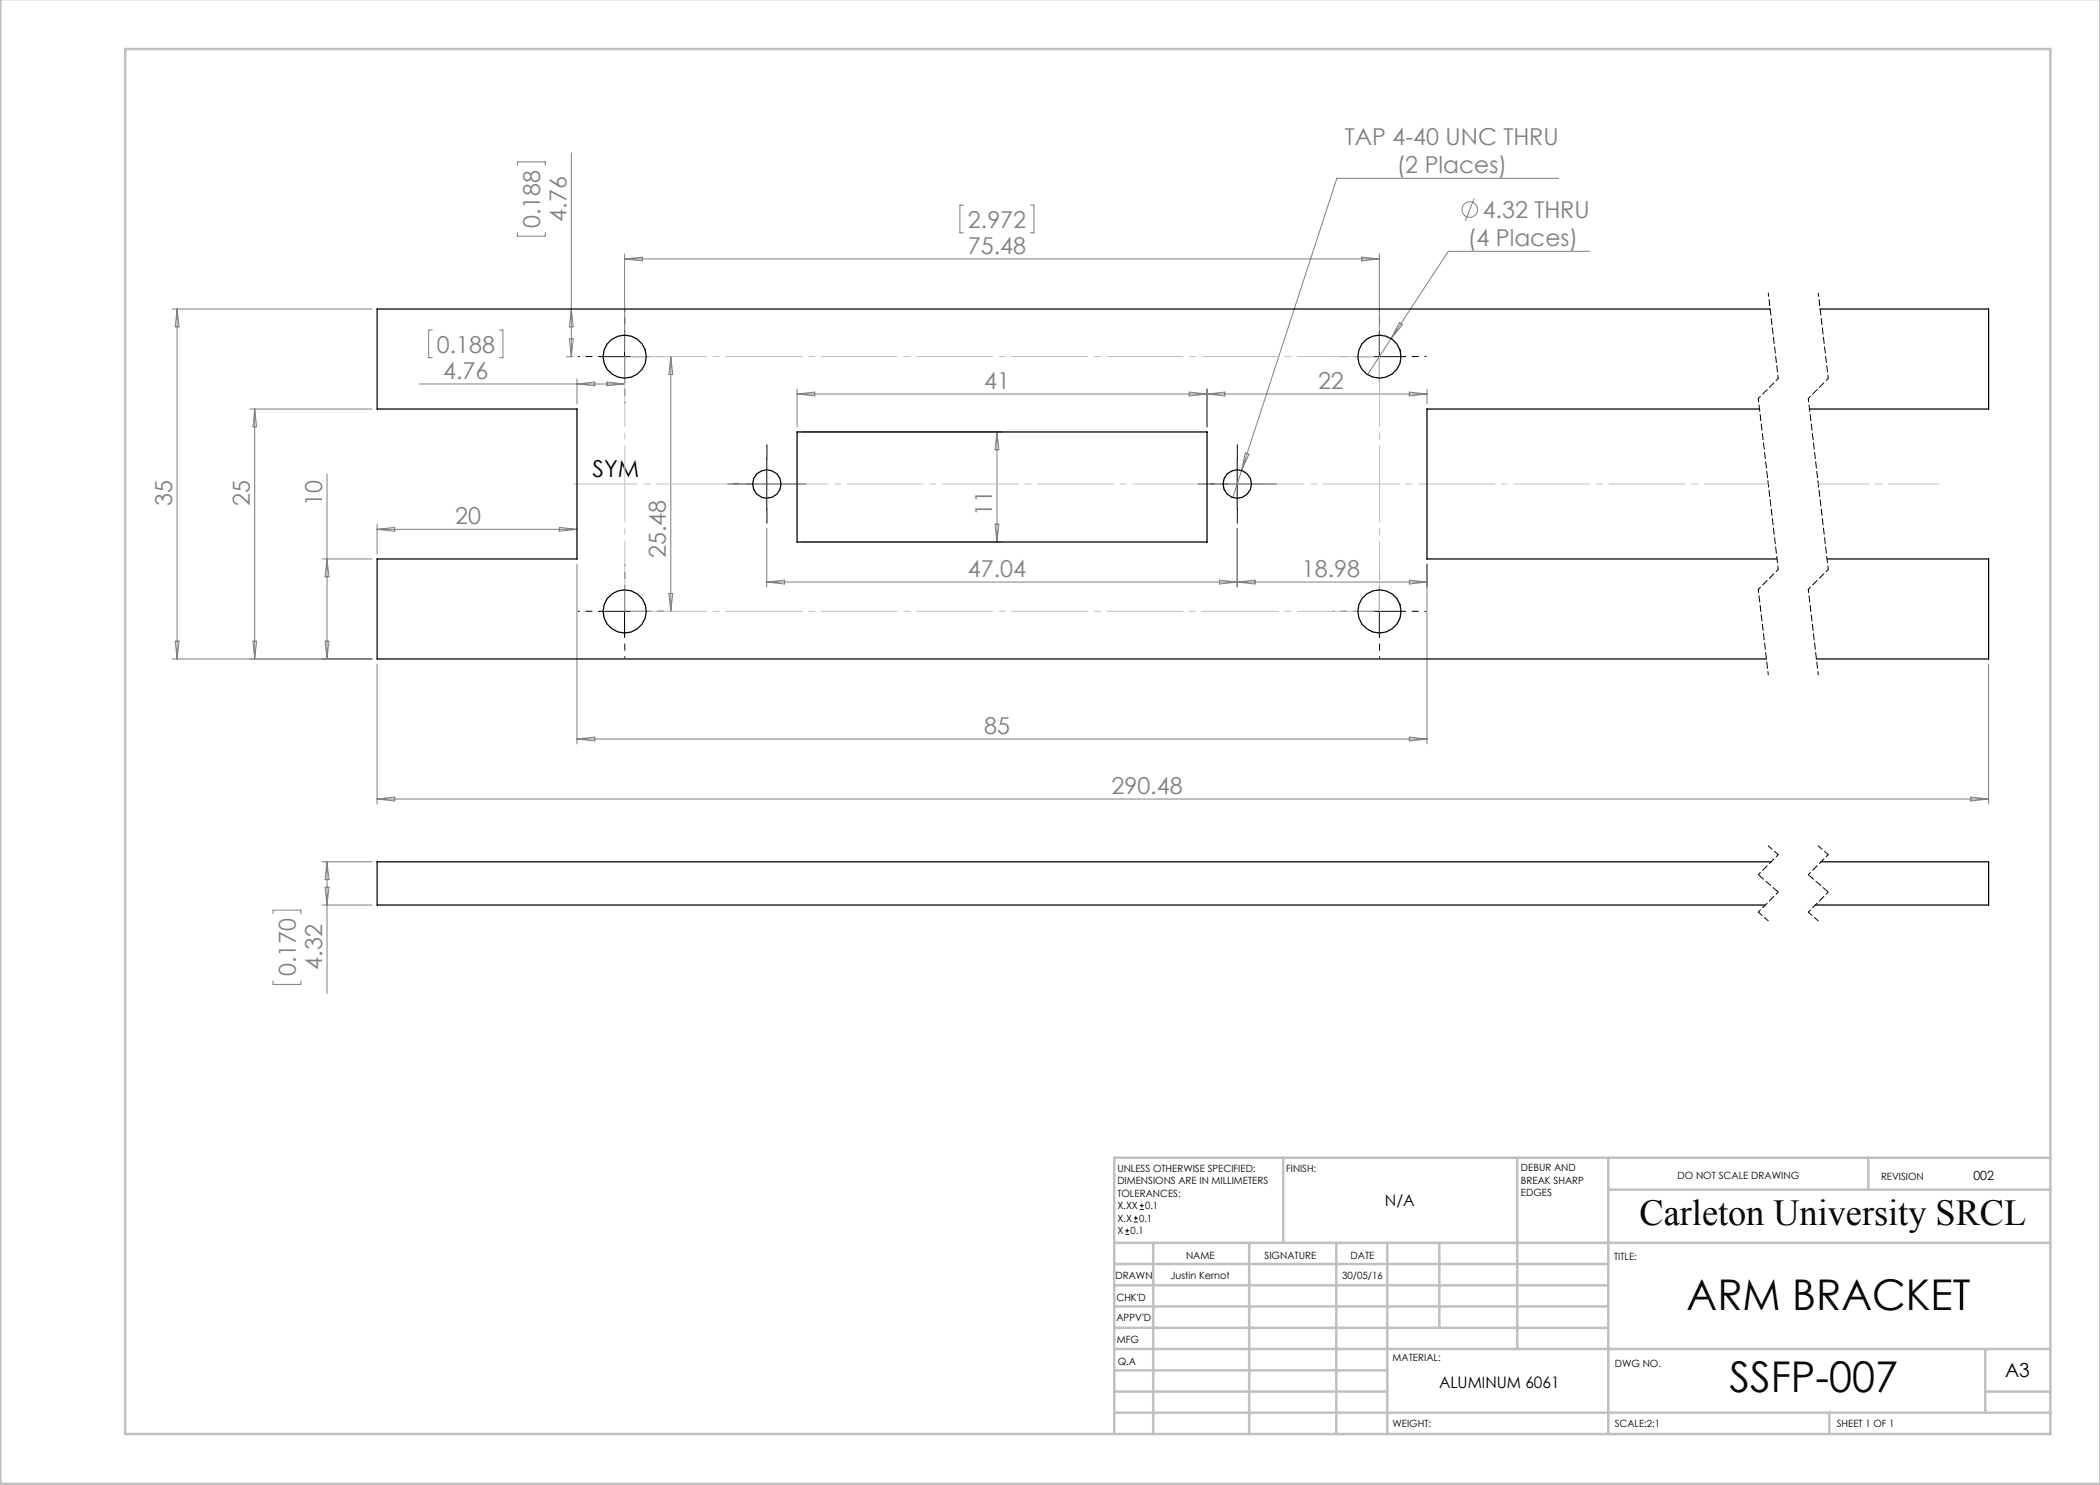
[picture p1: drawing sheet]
<svg xmlns="http://www.w3.org/2000/svg" width="420mm" height="297mm" viewBox="0 0 420 297" stroke-linecap="round" stroke-linejoin="round" font-family="sans-serif">
<g fill="none" stroke="#808080" stroke-width=".2">
<path d="M103.5 33.1v-.7h5.5v.7M114.3 30.5v40.8M294.9 39.7l-1.8 4.4M311.7 35.7h-44.3l-19.1 58.4M103.5 46.5v.7h5.5v-.7M124.9 50.8v19.5M124.9 51.8h151M124.9 51.8l3.6-.4v.8zM192.7 41h-.7v5.6h.7M206.1 41h.7v5.6h-.7M272.3 51.4l3.6 .4-3.6 .4zM275.9 50.8v19.5"/>
<path d="M317.9 50.3h-28.2l-11.5 17.4M34.4 61.8h40M35.4 61.8v70M35.4 61.8l.4 3.6h-.8zM83.9 76.8h41M86.5 66h-.8v5.5h.8M99.9 66h.7v5.5h-.7M113.3 71.3h1.3M113.9 67.8h.8l-.4 3.5zM114.3 61.8l.4 3.6h-.8zM115.4 75.8v5M115.4 76.8l3.6-.4v.7z"/>
<path d="M121.4 76.4l3.5 .4-3.5 .3zM134.2 71.3v51M134.2 71.3l.3 3.6h-.7zM159.4 77.8v7.6M159.4 78.8h126M159.4 78.8l3.5-.4v.8zM237.8 78.4l7.2 .8v-.8l-7.2 .8zM241.4 77.8v7.6M278.2 67.7l-4.7 7.2M279.9 64.5l.6 .4-2.3 2.8zM281.9 78.4l3.5 .4-3.5 .4zM285.4 77.8v3"/>
<path d="M50 81.8h24.4M50.9 81.8v50M50.9 81.8l.4 3.6h-.7zM65.4 94.8v37M160.4 86.4h40M199.4 86.4v22M199.4 86.4l.4 3.6h-.8zM248.3 94.1l-1.7 5.4M249.1 90.6l.7 .2-1.5 3.3zM64.4 111.8h10M65.4 111.8l.4 3.6h-.8zM75.4 104.9v5.9"/>
<path d="M75.4 105.9h40M75.4 105.9l3.6-.4v.8zM111.9 105.5l3.5 .4-3.5 .4zM115.4 112.8v36M133.8 118.7h.7l-.3 3.6zM153.4 105.7v11.7M153.4 116.4h132M153.4 116.4l3.5-.4v.8zM160.4 108.4h40M199 104.8h.8l-.4 3.6zM243.9 116l7.1 .8v-.8l-7.1 .8zM247.4 105.7v11.7"/>
<path d="M281.9 116l3.5 .4-3.5 .4zM285.4 112.8v36M34.4 131.8h40M35 128.2h.8l-.4 3.6zM50.6 128.2h.7l-.4 3.6zM65 128.2h.8l-.4 3.6zM75.4 132.8v28M135.2 122.3h.1M397.7 132.8v28M75.4 159.8l3.6-.4v.8zM75.4 159.8h322.3M115.4 147.8l3.6-.4v.8z"/>
<path d="M115.4 147.8h170M281.9 147.4l3.5 .4-3.5 .4zM394.2 159.4l3.5 .4-3.5 .4zM64.4 172.4h10M65 177.4h.8l-.4 3.6zM65.4 172.4v26.3M65.4 172.4l.4 3.5h-.8zM54.6 182.7v-.7h5.6v.7M54.6 196.2v.7h5.6v-.7M64.4 181h10"/>
<circle cx="294" cy="41.9" r="1.56"/>
</g>
<g fill="none" stroke="#000" stroke-width=".2">
<path d="M119.9 71.3h10M124.9 66.3v10M270.9 71.3h10M275.9 66.3v10M148.4 96.8h10M153.4 91.8v10M242.5 96.8h9.9M247.4 91.8v10M124.9 117.3v10M275.9 117.3v10M119.9 122.3h10M270.9 122.3h10"/>
<path d="M225.1 246.9h.7M225.1 246.1h.7M225.4 245.7v.8M226.8 244.4h.7M226.8 243.6h.7M227.2 243.2v.8M228 241.9h.7M228 241.1h.7M228.4 240.7v.8"/>
</g>
<g fill="none" stroke="#000" stroke-width=".2" stroke-dasharray="15.2 1.3 1.3 1.3" stroke-dashoffset="15">
<path d="M120 71.3h-4.4M125 66.3v-4.3M125 76.3v4.3M130 71.3h4.3M270.9 71.3h-4.3M275.9 66.3v-4.3M275.9 76.3v4.3M280.9 71.3h4.3M125 117.3v-4.4M275.9 117.3v-4.4M120 122.3h-4.4M125 127.3v4.3"/>
<path d="M130 122.3h4.3M270.9 122.3h-4.3M275.9 127.3v4.3M280.9 122.3h4.3"/>
</g>
<path d="M148.4 96.8h-2.9M153.4 91.8v-2.9M158.4 96.8h2.8M242.5 96.8h-2.9M247.5 91.8v-2.9M252.5 96.8h2.8M153.4 101.8v2.8M247.5 101.8v2.8" fill="none" stroke="#000" stroke-width=".2" stroke-dasharray="15.2 1.3 1.3 1.3"/>
<path d="M353.7 58.6l2 17.1M363.7 58.6l2 17.1M351.7 79.7l4 34.2M361.7 79.7l4 34.2M351.7 117.9l2 17.1M361.7 117.9l2 17.1" fill="none" stroke="#000" stroke-width=".2" stroke-dasharray="1.3 .6" stroke-dashoffset=".6"/>
<path d="M355.7 75.7l-4 4M365.7 75.7l-4 4M355.7 113.9l-4 4M365.7 113.9l-4 4M355.7 170.9l-4 4M355.7 178.4l-4 4M365.7 170.9l-4 4M365.7 178.4l-4 4" fill="none" stroke="#000" stroke-width=".2" stroke-dasharray="1.3 .6" stroke-dashoffset=".7"/>
<path d="M353.7 169.2l2 1.7M363.7 169.2l2 1.7M351.7 182.4l2 1.8M361.7 182.4l2 1.8" fill="none" stroke="#000" stroke-width=".2" stroke-dasharray="1.3 .6" stroke-dashoffset=".3"/>
<path d="M351.7 174.9l4 3.5M361.7 174.9l4 3.5" fill="none" stroke="#000" stroke-width=".2" stroke-dasharray="1.3 .6" stroke-dashoffset="-.1"/>
<g fill="none" stroke="#c0c0c0" stroke-width=".5">
<path d="M.1 -.1v296.9h419.9M25 9.8h385.1v277h-385.1zM256.6 231.6v17M303.5 231.6v38.2M321.7 231.6v55.2M321.7 237.9h88.4M373.7 231.6v6.3M410.1 231.6h-187.3v55.2M222.8 248.6h187.3M222.8 257.1h98.9M222.8 252.8h98.9M230.6 248.6v38.2"/>
<path d="M249.8 248.6v38.2M267.3 248.6v38.2M277.5 248.6v38.2M287.9 248.6v17M222.8 265.6h98.9M222.8 261.3h98.9M222.8 278.3h54.7M222.8 274.1h54.7M222.8 269.8h187.3M397.1 278.3h13M397.1 269.8v12.7M222.8 282.5h187.3"/>
<path d="M365.9 282.5v4.3"/>
</g>
<path d="M114.7 96.8h239" fill="none" stroke="#c0c0c0" stroke-width=".2" stroke-dasharray="15.2 1.3 1.3 1.3" stroke-dashoffset="2.5"/>
<path d="M125 71.3h150.9M125 122.3h150.9" fill="none" stroke="#c0c0c0" stroke-width=".2" stroke-dasharray="15.2 1.3 1.3 1.3" stroke-dashoffset="-1.2"/>
<path d="M125 71.3v51M275.9 71.3v51" fill="none" stroke="#c0c0c0" stroke-width=".2" stroke-dasharray="15.2 1.3 1.3 1.3" stroke-dashoffset="1.2"/>
<path d="M363.7 96.8h24.1" fill="none" stroke="#c0c0c0" stroke-width=".2" stroke-dasharray="15.2 1.3 1.3 1.3" stroke-dashoffset="5.1"/>
<g fill="none" stroke="#000" stroke-width=".25">
<path d="M354 61.8h-278.6v20h40v30h-40v20h277.9M364 61.8h33.7v20h-35.8M159.4 86.4h82v22h-82zM351.9 81.8h-66.5v30h70M365.4 111.8h32.3v20h-34.4M354.2 172.4h-278.8v8.6h277.7M364.2 172.4h33.5v8.6h-34.6"/>
<circle cx="124.9" cy="71.3" r="4.3"/>
<circle cx="275.9" cy="71.3" r="4.3"/>
<circle cx="153.4" cy="96.8" r="2.85"/>
<circle cx="247.5" cy="96.8" r="2.85"/>
<circle cx="124.9" cy="122.3" r="4.3"/>
<circle cx="275.9" cy="122.3" r="4.3"/>
</g>
<g font-size="8.5">
<text x="337.3" y="262.1">ARM BRACKET</text>
<text x="345.9" y="278.5">SSFP-007</text>
</g>
<text font-size="7.3" x="327.9" y="244.9">Carleton University SRCL</text>
<g font-size="4.7" fill="#808080">
<text x="269" y="29.1">TAP 4-40 UNC THRU</text>
<text x="279.3" y="34.6">(2 Places)</text>
<text x="108" y="45.6" transform="rotate(-90 108 45.6)">0.188</text>
<text x="113.3" y="44.3" transform="rotate(-90 113.3 44.3)">4.76</text>
<text x="193.6" y="45.5">2.972</text>
<text x="296.5" y="43.6">4.32 THRU</text>
<text x="193.6" y="50.8">75.48</text>
<text x="293.6" y="49.2">(4 Places)</text>
<text x="87.4" y="70.5">0.188</text>
<text x="88.6" y="75.7">4.76</text>
<text x="196.8" y="77.8">41</text>
<text x="263.6" y="77.8">22</text>
<text x="34.4" y="101.2" transform="rotate(-90 34.4 101.2)">35</text>
<text x="50" y="101.2" transform="rotate(-90 50 101.2)">25</text>
<text x="64.4" y="101.2" transform="rotate(-90 64.4 101.2)">10</text>
<text x="91.1" y="104.8">20</text>
<text x="198.4" y="103.3" transform="rotate(-90 198.4 103.3)">11</text>
<text x="133.2" y="111.7" transform="rotate(-90 133.2 111.7)">25.48</text>
<text x="193.6" y="115.4">47.04</text>
<text x="260.4" y="115.4">18.98</text>
<text x="196.8" y="146.8">85</text>
<text x="222.3" y="158.8">290.48</text>
<text x="59.2" y="195.3" transform="rotate(-90 59.2 195.3)">0.170</text>
<text x="64.4" y="194" transform="rotate(-90 64.4 194)">4.32</text>
</g>
<text font-size="4.7" x="118.5" y="95.4">SYM</text>
<text font-size="3.9" x="401" y="275.4">A3</text>
<g font-size="3.2">
<text x="277" y="241.2">N/A</text>
<text x="287.8" y="277.7">ALUMINUM 6061</text>
</g>
<text font-size="2.5" x="394.7" y="235.9">002</text>
<g font-size="2">
<text x="223.5" y="234.4">UNLESS OTHERWISE SPECIFIED:</text>
<text x="223.5" y="236.9">DIMENSIONS ARE IN MILLIMETERS</text>
<text x="223.5" y="239.4">TOLERANCES:</text>
<text x="257.2" y="234.4">FINISH:</text>
<text x="304.2" y="234.3">DEBUR AND</text>
<text x="304.2" y="236.8">BREAK SHARP</text>
<text x="304.2" y="239.3">EDGES</text>
<text x="335.5" y="235.8">DO NOT SCALE DRAWING</text>
<text x="376.2" y="236">REVISION</text>
<text x="223.5" y="241.9">X.XX</text>
<text x="223.5" y="244.4">X.X</text>
<text x="227.8" y="244.4">0.1</text>
<text x="229" y="241.9">0.1</text>
<text x="223.5" y="246.9">X</text>
<text x="226.1" y="246.9">0.1</text>
<text x="237.2" y="251.8">NAME</text>
<text x="252.9" y="251.7">SIGNATURE</text>
<text x="270.1" y="251.7">DATE</text>
<text x="223.1" y="255.9">DRAWN</text>
<text x="234.2" y="255.9">Justin Kernot</text>
<text x="268.4" y="255.7">30/05/16</text>
<text x="322.8" y="252">TITLE:</text>
<text x="223.3" y="260.1">CHK'D</text>
<text x="223.3" y="264.2">APPV'D</text>
<text x="223.3" y="268.6">MFG</text>
<text x="223.5" y="272.9">Q.A</text>
<text x="278.5" y="272.3">MATERIAL:</text>
<text x="323" y="273.4">DWG NO.</text>
<text x="278.5" y="285.3">WEIGHT:</text>
<text x="323" y="285.4">SCALE:2:1</text>
<text x="367.4" y="285.4">SHEET 1 OF 1</text>
</g>
</svg>
